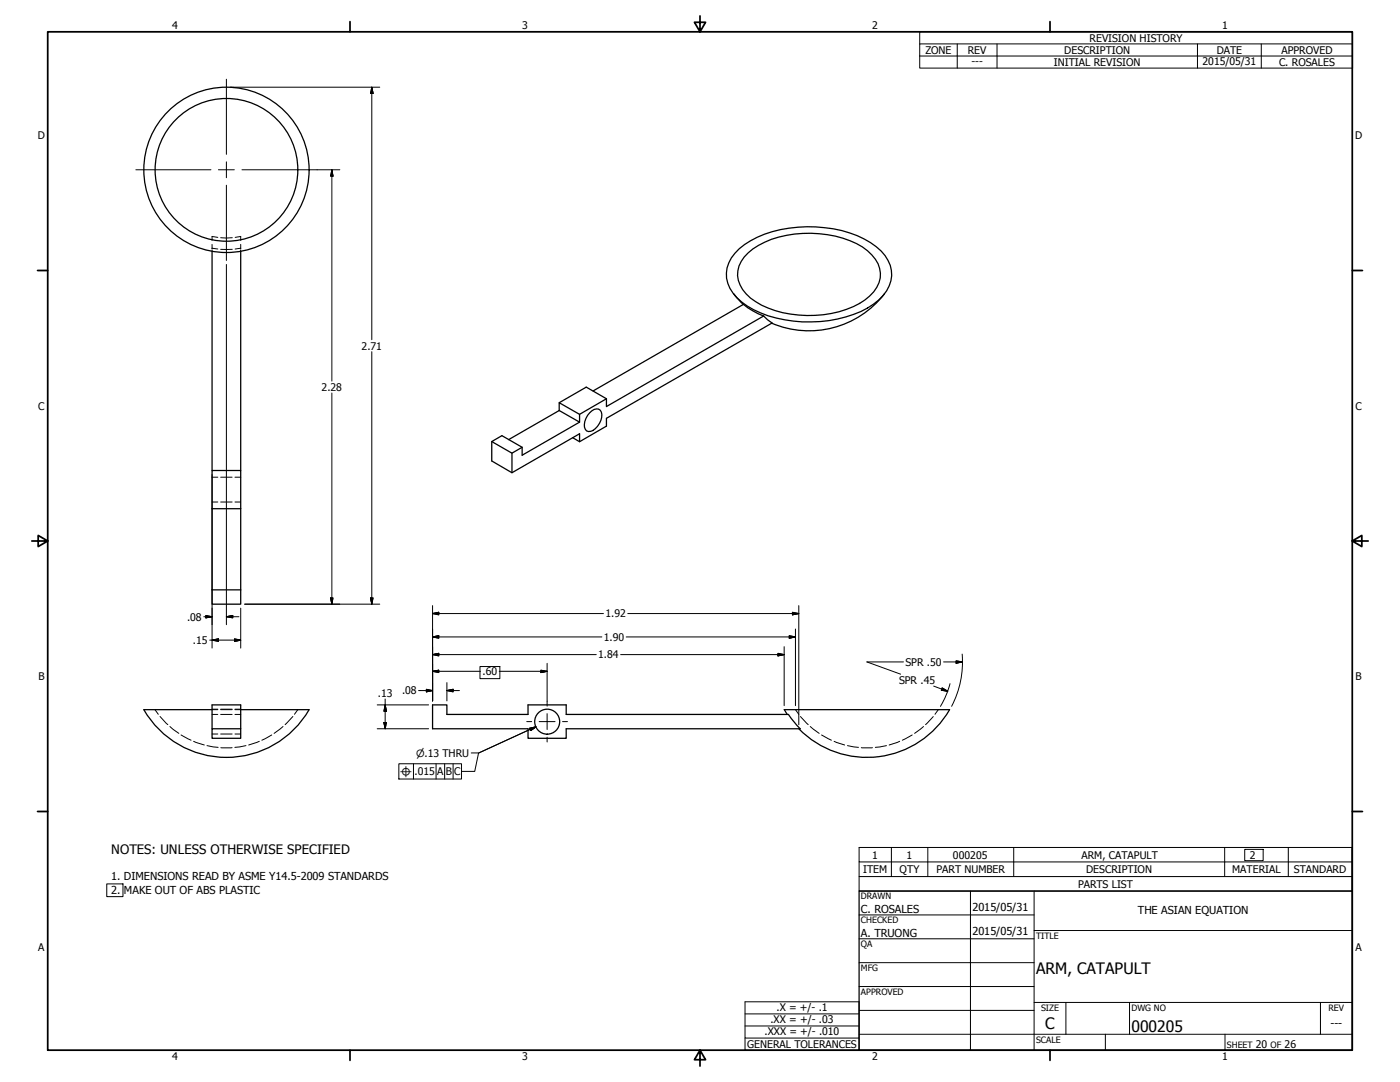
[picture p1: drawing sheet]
<svg xmlns="http://www.w3.org/2000/svg" width="559mm" height="432mm" viewBox="0 0 559 432" stroke-linecap="round" stroke-linejoin="round" font-family="sans-serif">
<!-- layer: Hidden (ANSI) -->
<g fill="none" stroke="#000" stroke-width=".4">
<path d="M84.6 99.1l2.3 .3M84.6 97.5v1.9M84.6 99.9v.4M86.9 94.7l-2.3-.3v1.5M88.1 94.9h4.6M88.1 99.5h4.6M93.9 94.7l2.2-.3v1.5M96.1 97.5v1.9M96.1 99.9v.4M96.1 99.1l-2.2 .3M84.6 190.4h2.3M88.1 190.4h4.5"/>
<path d="M93.8 190.4h2.3M84.6 200.3h2.3M88.1 200.3h4.5M93.8 200.3h2.3M61.8 283.2l1.4 1.9M63.9 285.9l3.1 3.3M67.8 289.9l3.6 2.8M72.3 293.3l4 2.1M77.3 295.8l4.2 1.5M82.6 297.6l4.5 .7M84.6 285.1h2.3M84.6 283.2h2.3"/>
<path d="M84.6 283h2.3M84.6 292.9h2.3M88.1 285.1h4.5M88.1 283.2h4.5M88.1 283h4.5M88.1 292.9h4.5M88.1 298.4h4.5M93.8 285.1h2.3M93.8 283.2h2.3M93.8 283h2.3M93.8 292.9h2.3M98.2 297.6l-4.5 .7"/>
<path d="M103.5 295.8l-4.2 1.5M108.5 293.3l-4 2.1M113 289.9l-3.6 2.8M116.9 285.9l-3.1 3.3M118.9 283.2l-1.4 1.9M317.5 283.2l1.3 1.9M319.5 285.9l3.1 3.3M323.4 289.9l3.6 2.8M327.9 293.3l4 2.1M332.9 295.8l4.2 1.5M338.3 297.6l4.3 .7M343.8 298.4h4.4"/>
<path d="M353.8 297.6l-4.4 .7M359.1 295.8l-4.2 1.5M364.1 293.3l-3.9 2.1M368.6 289.9l-3.5 2.8M372.5 285.9l-3.1 3.3M374.5 283.2l-1.3 1.9"/>
</g>
<!-- layer: Visible (ANSI) -->
<g fill="none" stroke="#000" stroke-width=".51">
<path d="M295.1 99.3a44.1 44.1 0 0 1 30.5-8.7 41.1 41.1 0 0 1 26.1 9.5 12.6 12.6 0 0 1-1 19.7 42.1 42.1 0 0 1-26.9 8.7 45.4 45.4 0 0 1-27.7-7.9 12.9 12.9 0 0 1-4.2-17.7zM84.6 100.3v87.5M96.1 100.3v87.5M292.8 117.2l3.9 4.3M298.6 100.9a38.3 38.3 0 0 1 28.4-7.6 36.4 36.4 0 0 1 19.3 6.8 11.4 11.4 0 0 1 4.5 12.7 19.7 19.7 0 0 1-12.9 10.6 44.6 44.6 0 0 1-36.3-3 13.1 13.1 0 0 1-7.1-12.3 12.3 12.3 0 0 1 4.1-7.2zM353 117.2a38.1 38.1 0 0 1-45 11.8M304.8 126.1l-62.7 36.1v-3.1l-8.1-4.6-10.8 6.2M304.8 126.1l3.4 2.8-66.1 38v3.2l-10.8 6.2-2.7-1.6M304.8 126.1a29.6 29.6 0 0 1-8.1-4.6l-60 34.5M242.1 159.1l-10.8 6.3M196.3 176.2v7.8l8 4.7 27-15.6v3.2M223.2 160.7l8.1 4.7v3.1l-8.1-4.7z"/>
<path d="M223.2 163.8l-20.2 11.7M231.3 168.5l-22.9 13.2v-3.2l-8.1-4.6-4 2.3 8 4.6 4.1-2.3M235.3 164.8a3.1 3.1 0 0 1 4.3-1.1 5.8 5.8 0 0 1-2 7.4 2.36 2.36 0 0 1-2.9 1.1 2.36 2.36 0 0 1-1.5-2.8 8 8 0 0 1 2.1-4.6zM204.3 180.8v7.9M84.6 203v-15.2h11.5v15.2M84.6 203v32.4M84.6 203h11.5M96.1 203v32.4M84.6 235.4v5.7h11.5v-5.7M84.6 235.4h11.5M84.6 290.8v-9.5h11.5v13.3h-11.5v-3.8h11.5M84.6 283.2h-27.2a38.1 38.1 0 0 0 66 0h-27.3"/>
<path d="M314.2 285.1l-1.1-1.9h65.9a38.1 38.1 0 0 1-60.1 7.6M314.7 285.1h-88.7v-3.8h-15.2v3.8h-32.4v-3.8h-5.7v9.5h38.1v3.8h15.2v-3.8h93.4l-4.7-5.6"/>
<circle cx="90.4" cy="67.8" r="33"/>
<circle cx="90.4" cy="67.8" r="28.5"/>
<circle cx="218.4" cy="288" r="5"/>
</g>
<!-- layer: Symbol (ANSI) -->
<g fill="none" stroke="#000" stroke-width=".4">
<path d="M367.1 17.5v-4.8h172.8v4.8M382.1 17.5v9.7M398 17.5v9.7M478 17.5v9.7M503.4 17.5v9.7M539.9 17.5h-172.8v4.9M539.9 17.5v9.7h-172.8v-4.8M367.1 22.4h172.8M211.5 290.6l.4 .9M211.7 291.1l-20.7 9.4-1.5 7.3h-5.3M213.8 290.1h.1M159.2 304.8h25v6.1h-25z"/>
<path d="M165 304.8v6.1M174.1 304.8v6.1M177.5 304.8v6.1M180.8 304.8v6.1M355.8 338.2v11.6M370.3 338.2v11.6M404.6 338.2v11.6M488.8 338.2v11.6M514.2 338.2v11.6M342.9 349.8v5.8h196.7v-5.8M342.9 344v5.8h196.7M539.6 344h-196.7v-5.8h196.7v11.6"/>
<path d="M297.4 399.8h45.5v14.5h-45.5zM297.4 414.3v4.8h45.5v-4.8M297.4 404.6h45.5M297.4 409.4h45.5"/>
</g>
<!-- layer: Border (ANSI) -->
<g fill="none" stroke="#000" stroke-width=".7">
<path d="M19 12.7h520.8v406.4h-520.8zM139.7 8.6v4.1M279.4 6.3v6.4l-2.2-3.8h4.4l-2.2 3.8M419.1 8.6v4.1M15 107.9h4M539.8 107.9h4M12.7 215.9h6.3l-3.8-2.2v4.4l3.8-2.2M539.8 215.9l3.8 2.2v-4.4l-3.8 2.2h6.3M15 323.8h4M539.8 323.8h4M139.7 419.1v4.1M279.4 419.1l2.2 3.8h-4.4l2.2-3.8v6.3"/>
<path d="M419.1 419.1v4.1"/>
</g>
<!-- layer: Title (ANSI) -->
<g fill="none" stroke="#000" stroke-width=".4">
<path d="M387.3 355.6v63.5M412.7 355.6v63.5M342.9 365.1h69.8M342.9 374.6h69.8M412.7 371.3h127.1M342.9 384.2h69.8M342.9 393.7h69.8M342.9 412.7h196.9M342.9 403.2h69.8M412.7 400h127.1M425.4 400v12.7M441.2 412.7v6.4"/>
<path d="M450.8 400v12.7M488.9 412.7v6.4M527 400v12.7"/>
</g>
<path d="M342.9 355.6h196.9v63.5h-196.9z" fill="none" stroke="#000" stroke-width=".51"/>
<!-- layer: Sketch Geometry (ANSI) -->
<path d="M191.6 266h7.9v4.8h-7.9zM496.8 339h7.4v4.5h-7.4zM42.6 352.7h6.5v5.1h-6.5z" fill="none" stroke="#000" stroke-width=".4"/>
<!-- layer: Dimension (ANSI) -->
<g fill="none" stroke="#000" stroke-width=".4">
<path d="M91.9 34.8h59.7M148.4 34.8l.5 2.5h-1zM148.4 34.8v100.8M126.6 67.8h9M132.5 67.8l.4 2.5h-.9zM132.5 67.8v84.3M90.4 105.5v143.8M132.5 156.8v84.3M148.4 140.3v100.8M84.6 189.4v69.2M132 238.6h.9l-.4 2.5zM147.9 238.6h1l-.5 2.5z"/>
<path d="M81.3 246.1h3.3M82.2 245.6l2.4 .5-2.4 .5zM83.7 255.5h12.4M84.6 255.5l2.6-.5v1zM90.4 246.1l2.5-.5v1zM90.4 246.1h5M93.6 255l2.5 .5-2.5 .5zM96.1 242.7v15.9M97.7 241.1h53.9M172.7 254.2l2.4-.5v1zM172.7 244.9l2.4-.6v1.1zM172.7 241.7v38"/>
<path d="M172.7 254.2h67.5M172.7 244.9h68.2M249.9 254.2h67.6M250.6 244.9h68.2M313 258.1v23.5M315 253.7l2.5 .5-2.5 .5zM316.3 244.3l2.5 .6-2.5 .5zM317.5 251v30.6M318.8 241.7v47.5M153.7 279v11.8M167.1 275.6h5.6M170.2 275.1l2.5 .5-2.5 .5z"/>
<path d="M172.7 267.9l2.4-.4v.9zM172.7 261.2l2.4-.5v1zM172.7 267.9h19.1M172.7 261.2h65.3M178.4 275.6l2.4-.5v1zM178.4 275.6h5M178.4 272.4v7.3M199.3 267.9h19.1M215.9 267.5l2.5 .4-2.5 .5zM218.4 264.7v15.1M247.7 261.2h65.3M310.5 260.7l2.5 .5-2.5 .5z"/>
<path d="M360.6 264.2h-14.6l13.5 4.8M372.7 273.8l5.6 2M376 274.5l2.3 1.3-2.6-.3zM376.6 264.2h7.5M379.2 272.8l-1.6 4.7-2.2 4.4M381.6 263.7l2.5 .5-2.5 .5zM384 261a38.1 38.1 0 0 1-4.2 20.9M150.6 281.3h20.5M150.6 290.8h20.5M153.2 288.4h1l-.5 2.4zM153.7 281.3l.5 2.5h-1zM211.4 290.6l2.5-.5-2.1 1.4z"/>
<path d="M213.9 290.1l-22.8 10.4h-3"/>
</g>
<g fill="#000" stroke="#000" stroke-width=".4">
<path d="M148.4 34.8l.5 2.5zM148.4 34.8l.5 2.5h-1zM132.5 67.8l.4 2.5zM132.5 67.8l.4 2.5h-.9zM132 238.6l.5 2.5zM132 238.6h.9l-.4 2.5zM147.9 238.6l.5 2.5zM147.9 238.6h1l-.5 2.5zM82.2 246.6l2.4-.5zM82.2 245.6l2.4 .5-2.4 .5zM84.6 255.5l2.6-.5zM84.6 255.5l2.6-.5v1z"/>
<path d="M90.4 246.1l2.5-.5zM90.4 246.1l2.5-.5v1zM93.6 256l2.5-.5zM93.6 255l2.5 .5-2.5 .5zM172.7 254.2l2.4-.5zM172.7 254.2l2.4-.5v1zM172.7 244.9l2.4-.6zM172.7 244.9l2.4-.6v1.1zM315 254.7l2.5-.5zM315 253.7l2.5 .5-2.5 .5zM316.3 245.4l2.5-.5zM316.3 244.3l2.5 .6-2.5 .5z"/>
<path d="M170.2 276.1l2.5-.5zM170.2 275.1l2.5 .5-2.5 .5zM172.7 267.9l2.4-.4zM172.7 267.9l2.4-.4v.9zM172.7 261.2l2.4-.5zM172.7 261.2l2.4-.5v1zM178.4 275.6l2.4-.5zM178.4 275.6l2.4-.5v1zM215.9 268.4l2.5-.5zM215.9 267.5l2.5 .4-2.5 .5zM310.5 261.7l2.5-.5zM310.5 260.7l2.5 .5-2.5 .5z"/>
<path d="M375.7 275.5l2.6 .3zM376 274.5l2.3 1.3-2.6-.3zM381.6 264.7l2.5-.5zM381.6 263.7l2.5 .5-2.5 .5zM153.2 288.4l.5 2.4zM153.2 288.4h1l-.5 2.4zM153.7 281.3l.5 2.5zM153.7 281.3l.5 2.5h-1zM211.8 291.5l2.1-1.4zM211.4 290.6l2.5-.5-2.1 1.4z"/>
</g>
<!-- layer: Symbol (ANSI) -->
<path d="M211.8 291.5l2.1-1.4zM211.4 290.6l2.5-.5-2.1 1.4z" fill="#000" stroke="#000" stroke-width=".4"/>
<!-- layer: Center Mark (ANSI) -->
<path d="M90.4 31.6v30M54.2 67.8h30M87.2 67.8h6.3M90.4 64.6v6.3M90.4 73.9v30M96.6 67.8h30M218.4 279.8v2M210.2 288h2M215.2 288h6.4M218.4 284.8v6.3M218.4 294.2v1.9M224.5 288h2" fill="none" stroke="#000" stroke-width=".4"/>
<g font-size="6.3">
<text x="413.5" y="388.6">ARM, CATAPULT</text>
<text x="417.2" y="410.6">C</text>
<text x="451.6" y="411.9">000205</text>
</g>
<text font-size="5.2" x="44.4" y="340.7">NOTES: UNLESS OTHERWISE SPECIFIED</text>
<g font-size="4.4">
<text x="44.4" y="351.3">1. DIMENSIONS READ BY ASME Y14.5-2009 STANDARDS</text>
<text x="44.4" y="356.6">2.</text>
<text x="49.5" y="356.6">MAKE OUT OF ABS PLASTIC</text>
<text x="343.7" y="364.3">C. ROSALES</text>
<text x="388.1" y="363.7">2015/05/31</text>
<text x="454.2" y="364.7">THE ASIAN EQUATION</text>
<text x="343.7" y="373.8">A. TRUONG</text>
<text x="388.1" y="373.2">2015/05/31</text>
<text x="531.1" y="409.7">---</text>
</g>
<g font-size="4.2">
<text x="68.7" y="11.7">4</text>
<text x="208.4" y="11.7">3</text>
<text x="348.1" y="11.7">2</text>
<text x="487.8" y="11.7">1</text>
<text x="434.9" y="16.6">REVISION HISTORY</text>
<text x="369.4" y="21.5">ZONE</text>
<text x="386.3" y="21.5">REV</text>
<text x="424.8" y="21.5">DESCRIPTION</text>
<text x="485.6" y="21.5">DATE</text>
<text x="511.5" y="21.5">APPROVED</text>
<text x="387.7" y="26.1">---</text>
<text x="420.7" y="26.3">INITIAL REVISION</text>
<text x="480" y="26">2015/05/31</text>
<text x="510.5" y="26.3">C. ROSALES</text>
<text x="15.1" y="55.5">D</text>
<text x="540.9" y="55.5">D</text>
<text x="144.3" y="139.5">2.71</text>
<text x="128.3" y="156">2.28</text>
<text x="15.2" y="163.4">C</text>
<text x="541" y="163.4">C</text>
<text x="74.7" y="247.6">.08</text>
<text x="241.7" y="246.4">1.92</text>
<text x="77" y="257">.15</text>
<text x="241" y="255.7">1.90</text>
<text x="238.8" y="262.8">1.84</text>
<text x="192.6" y="269.4">.60</text>
<text x="361.4" y="265.7">SPR .50</text>
<text x="15.3" y="271.4">B</text>
<text x="358.8" y="273">SPR .45</text>
<text x="541.1" y="271.4">B</text>
<text x="150.8" y="278.1">.13</text>
<text x="160.5" y="277.1">.08</text>
<text x="165.5" y="309.4">.015</text>
<text x="174.5" y="309.4">A</text>
<text x="177.9" y="309.4">B</text>
<text x="181.3" y="309.4">C</text>
<text x="348.2" y="342.6">1</text>
<text x="361.9" y="342.6">1</text>
<text x="380.4" y="342.6">000205</text>
<text x="431.7" y="342.6">ARM, CATAPULT</text>
<text x="498.9" y="342.6">2</text>
<text x="344.6" y="348.4">ITEM</text>
<text x="359.1" y="348.4">QTY</text>
<text x="373.8" y="348.4">PART NUMBER</text>
<text x="433.5" y="348.4">DESCRIPTION</text>
<text x="491.9" y="348.4">MATERIAL</text>
<text x="516.4" y="348.4">STANDARD</text>
<text x="430.3" y="354.3">PARTS LIST</text>
<text x="15.2" y="379.3">A</text>
<text x="541" y="379.3">A</text>
<text x="309.9" y="403.5">.X = +/- .1</text>
<text x="305.2" y="413.1">.XXX = +/- .010</text>
<text x="307.5" y="408.3">.XX = +/- .03</text>
<text x="298.3" y="418.2">GENERAL TOLERANCES</text>
<text x="501.3" y="418.3">20</text>
<text x="512.8" y="418.3">26</text>
<text x="68.7" y="423.2">4</text>
<text x="208.4" y="423.2">3</text>
<text x="348.1" y="423.2">2</text>
<text x="487.8" y="423.2">1</text>
</g>
<g font-size="4">
<text x="166.1" y="301.9">⌀.13 THRU</text>
<text x="159.6" y="309.9">⌖</text>
</g>
<g font-size="3.5">
<text x="343.7" y="358.9">DRAWN</text>
<text x="343.7" y="368.5">CHECKED</text>
<text x="413.5" y="374.6">TITLE</text>
<text x="343.7" y="378">QA</text>
<text x="343.7" y="387.5">MFG</text>
<text x="343.7" y="397.1">APPROVED</text>
<text x="415.5" y="403.4">SIZE</text>
<text x="451.6" y="403.4">DWG NO</text>
<text x="530.3" y="403.4">REV</text>
<text x="413.5" y="416.1">SCALE</text>
<text x="489.7" y="418.3">SHEET</text>
<text x="507.2" y="418.3">OF</text>
</g>
</svg>
